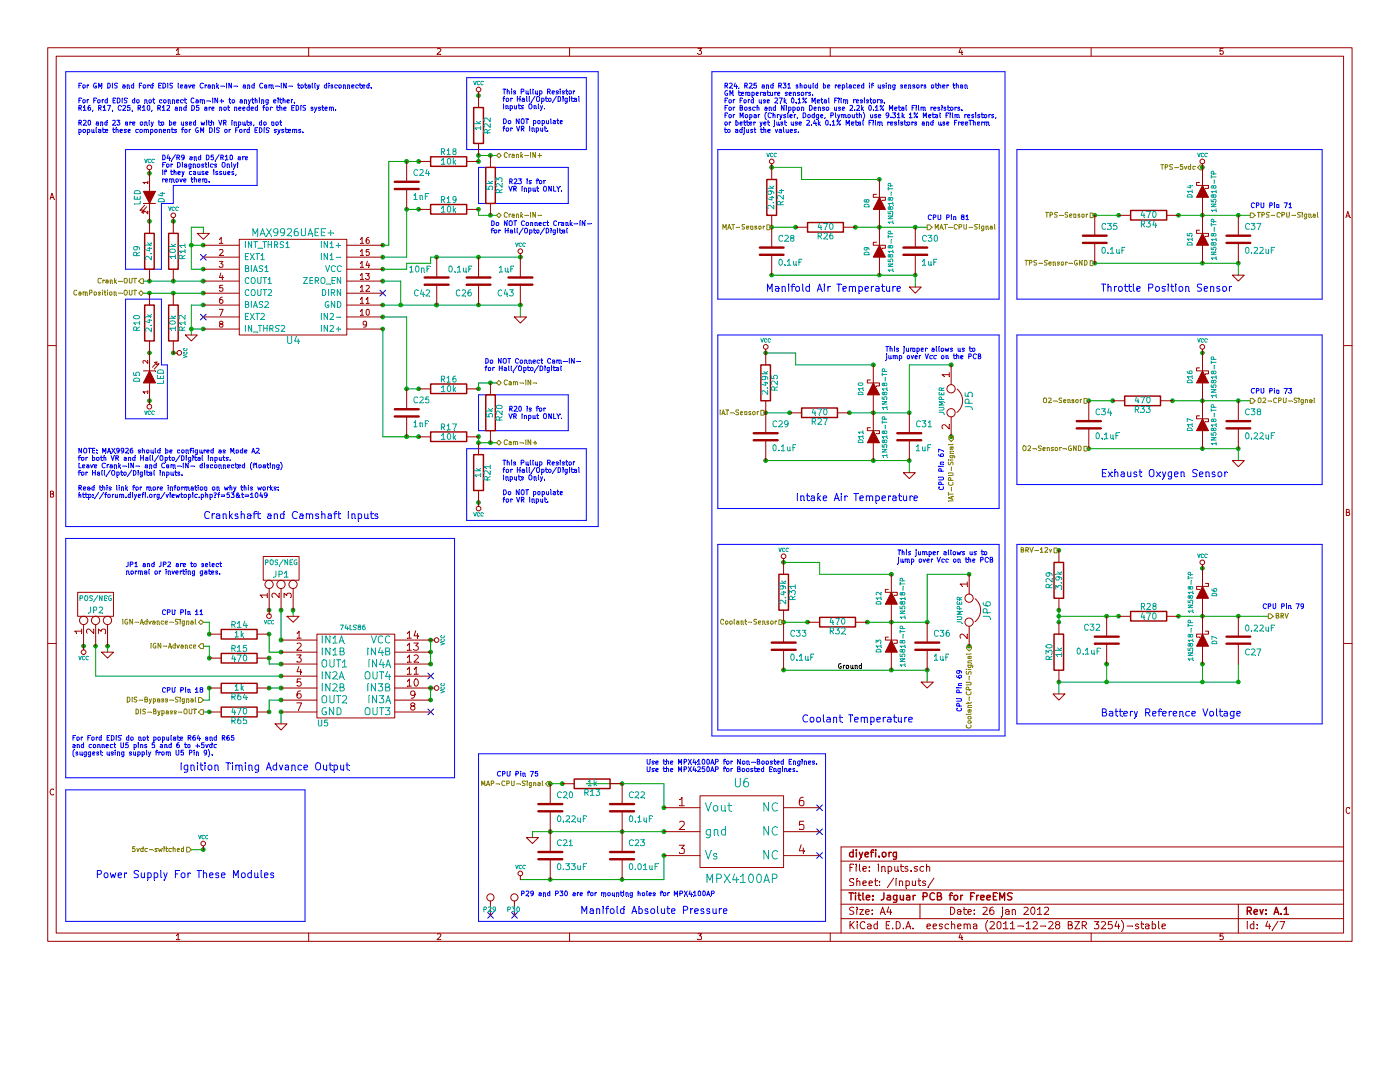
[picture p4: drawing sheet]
EESchema Schematic File Version 2  date Thu 26 Jan 2012 03:16:21 AM EST
LIBS:power
LIBS:device
LIBS:transistors
LIBS:conn
LIBS:linear
LIBS:regul
LIBS:74xx
LIBS:analog_switches
LIBS:motorola
LIBS:interface
LIBS:opto
LIBS:atmel
LIBS:contrib
LIBS:mc9s12xdp512
LIBS:ft232rl
LIBS:lm2937et
LIBS:usb_b
LIBS:freeEMS_lib
LIBS:mpx4100a
LIBS:Jaguar-cache
EELAYER 24  0
EELAYER END
$Descr A4 11700 8267
Sheet 4 7
Title "Jaguar PCB for FreeEMS"
Date "26 jan 2012"
Rev "A.1"
Comp "diyefi.org"
Comment1 ""
Comment2 ""
Comment3 ""
Comment4 ""
$EndDescr
Text Notes 5400 6400 0    40   ~ 0
Use the MPX4100AP for Non-Boosted Engines.\nUse the MPX4250AP for Boosted Engines.
Wire Notes Line
	5950 6150 5950 600 
Wire Notes Line
	5950 6150 8400 6150
Wire Notes Line
	8400 6150 8400 600 
Wire Notes Line
	8400 600  5950 600 
Wire Wire Line
	1750 5950 1700 5950
Wire Notes Line
	3800 4500 3800 6500
Wire Notes Line
	1050 3500 1050 2500
Wire Notes Line
	1350 3050 1350 2500
Wire Notes Line
	1350 3050 1400 3050
Wire Notes Line
	1400 3050 1400 3500
Connection ~ 3600 5750
Connection ~ 700  5400
Connection ~ 800  5400
Connection ~ 900  5400
Connection ~ 1750 5750
Connection ~ 1750 5950
Connection ~ 2250 5950
Connection ~ 2250 5750
Wire Wire Line
	1750 5750 1750 5850
Wire Wire Line
	1750 5850 1700 5850
Wire Wire Line
	2350 5850 2250 5850
Wire Wire Line
	2250 5850 2250 5950
Wire Wire Line
	900  5400 900  5450
Wire Wire Line
	1700 5400 1750 5400
Wire Wire Line
	2350 5550 2250 5550
Wire Wire Line
	2250 5550 2250 5500
Wire Wire Line
	2350 5350 2350 5100
Wire Notes Line
	6900 6300 6900 7700
Wire Notes Line
	6900 6300 4000 6300
Wire Notes Line
	1400 3500 1050 3500
Connection ~ 1250 1850
Connection ~ 1250 1450
Connection ~ 1450 2350
Connection ~ 1250 2350
Connection ~ 1250 2450
Connection ~ 1450 2450
Connection ~ 1250 2950
Connection ~ 1250 3350
Connection ~ 1600 2050
Wire Wire Line
	1700 1950 1700 1900
Wire Wire Line
	1700 1900 1600 1900
Wire Wire Line
	1600 1900 1600 2250
Wire Notes Line
	4750 3300 4000 3300
Wire Notes Line
	4750 3300 4750 3600
Wire Notes Line
	4750 3600 4000 3600
Wire Notes Line
	4000 1700 4000 1400
Wire Notes Line
	4000 1700 4750 1700
Wire Notes Line
	4750 1700 4750 1400
Wire Notes Line
	4750 1400 4000 1400
Connection ~ 4100 1800
Wire Wire Line
	4000 1750 4000 1800
Wire Wire Line
	4000 1800 4150 1800
Wire Notes Line
	550  600  5000 600 
Wire Notes Line
	550  600  550  4400
Wire Notes Line
	550  4400 5000 4400
Wire Notes Line
	5000 4400 5000 600 
Wire Notes Line
	4900 1250 4900 650 
Wire Wire Line
	1200 2450 1700 2450
Connection ~ 3350 2550
Wire Wire Line
	3350 2550 3350 2350
Wire Wire Line
	3350 2350 3200 2350
Wire Wire Line
	3200 2250 3400 2250
Wire Wire Line
	3200 2550 4350 2550
Connection ~ 4000 3650
Connection ~ 4000 3250
Connection ~ 3500 3250
Connection ~ 3400 3250
Connection ~ 3500 3650
Wire Wire Line
	3500 3650 3200 3650
Wire Wire Line
	3200 3650 3200 2750
Wire Wire Line
	3500 3250 3400 3250
Wire Wire Line
	1700 2750 1600 2750
Wire Wire Line
	1600 2050 1700 2050
Wire Wire Line
	1700 2550 1600 2550
Wire Wire Line
	1600 2250 1700 2250
Wire Wire Line
	3400 2150 3400 1750
Connection ~ 3500 1350
Connection ~ 4000 1350
Connection ~ 3400 1350
Wire Wire Line
	3500 1350 3250 1350
Wire Wire Line
	3250 1350 3250 2050
Wire Wire Line
	4000 1350 4000 1300
Connection ~ 3400 1750
Wire Notes Line
	8350 2500 8350 1250
Wire Notes Line
	8350 2500 6000 2500
Wire Wire Line
	4350 7350 5550 7350
Wire Wire Line
	5550 6950 4450 6950
Wire Wire Line
	4450 6950 4450 7000
Wire Wire Line
	4600 6550 4700 6550
Wire Notes Line
	8350 4550 8350 6100
Wire Notes Line
	8350 4550 6000 4550
Wire Notes Line
	6000 4550 6000 6100
Connection ~ 7950 3650
Connection ~ 7950 3050
Wire Wire Line
	7100 3450 7600 3450
Wire Notes Line
	8350 1250 6000 1250
Wire Wire Line
	10600 5150 9850 5150
Connection ~ 10350 5700
Wire Wire Line
	10350 5550 10350 5700
Connection ~ 10350 5150
Wire Notes Line
	11050 4050 11050 2800
Wire Notes Line
	11050 4050 8500 4050
Wire Notes Line
	11050 2800 8500 2800
Wire Notes Line
	8500 1250 8500 2500
Wire Wire Line
	1600 7100 1700 7100
Wire Wire Line
	10350 2300 10350 2200
Wire Wire Line
	7750 5700 7750 5600
Wire Wire Line
	7650 2400 7650 2300
Connection ~ 1700 7100
Wire Wire Line
	2350 5950 2350 6050
Connection ~ 3650 2550
Connection ~ 4000 2550
Connection ~ 4350 2550
Connection ~ 4350 2150
Connection ~ 4000 2150
Connection ~ 3650 2150
Connection ~ 3650 2550
Connection ~ 4000 800 
Connection ~ 4000 1300
Connection ~ 3200 2750
Connection ~ 3200 2650
Connection ~ 3200 2550
Connection ~ 3200 2350
Connection ~ 3200 2250
Connection ~ 3200 2150
Connection ~ 3200 2050
Connection ~ 1700 2750
Connection ~ 1700 2550
Connection ~ 1700 2450
Connection ~ 1700 2350
Connection ~ 1700 2250
Connection ~ 1700 2050
Connection ~ 1450 2950
Wire Wire Line
	7450 4800 6850 4800
Wire Wire Line
	6850 4800 6850 4700
Wire Wire Line
	6850 4700 6550 4700
Wire Wire Line
	6450 1400 6700 1400
Wire Wire Line
	6700 1400 6700 1500
Wire Wire Line
	6700 1500 7350 1500
Connection ~ 7650 1900
Wire Wire Line
	7750 5600 6550 5600
Connection ~ 7600 3850
Connection ~ 7600 3450
Connection ~ 7300 3050
Wire Wire Line
	9100 3750 10350 3750
Wire Wire Line
	10350 2200 9150 2200
Connection ~ 7350 1500
Connection ~ 10050 5700
Wire Wire Line
	10050 5550 10050 5700
Wire Wire Line
	10350 5700 8850 5700
Wire Wire Line
	9350 5150 8850 5150
Connection ~ 10050 3350
Wire Wire Line
	9800 3350 10450 3350
Wire Wire Line
	9850 1800 10450 1800
Connection ~ 8850 5150
Connection ~ 9150 2200
Connection ~ 9150 1800
Connection ~ 9350 1800
Connection ~ 9850 1800
Connection ~ 10050 1800
Connection ~ 10050 2200
Wire Wire Line
	6750 5200 6550 5200
Wire Wire Line
	9300 3350 9100 3350
Wire Wire Line
	6600 3450 6400 3450
Wire Wire Line
	9350 1800 9150 1800
Wire Wire Line
	6650 1900 6450 1900
Connection ~ 5550 7150
Connection ~ 5550 6950
Connection ~ 5550 6750
Wire Wire Line
	5550 7350 5550 7150
Connection ~ 3600 5450
Connection ~ 3600 5550
Connection ~ 3600 5750
Connection ~ 3600 5850
Connection ~ 2350 5950
Connection ~ 2350 5750
Connection ~ 2350 5650
Wire Wire Line
	8850 5200 8850 5100
Connection ~ 8850 5200
Connection ~ 8850 5100
Connection ~ 8850 4600
Connection ~ 8850 5700
Connection ~ 9800 3350
Connection ~ 9300 3350
Connection ~ 7350 1900
Connection ~ 6450 1400
Connection ~ 6450 1900
Connection ~ 6650 1900
Connection ~ 7150 1900
Connection ~ 6450 2300
Connection ~ 7350 2300
Connection ~ 6400 2950
Connection ~ 6400 3450
Connection ~ 6600 3450
Connection ~ 7100 3450
Connection ~ 7300 3450
Connection ~ 7300 3850
Connection ~ 6400 3850
Connection ~ 6550 4700
Connection ~ 6550 5200
Connection ~ 6750 5200
Connection ~ 7250 5200
Connection ~ 7450 5200
Connection ~ 7450 5600
Connection ~ 6550 5600
Wire Wire Line
	7150 1900 7750 1900
Connection ~ 10050 3750
Connection ~ 3600 5350
Wire Wire Line
	9250 5550 9250 5700
Connection ~ 9250 5700
Connection ~ 10050 4750
Connection ~ 10050 5150
Connection ~ 9850 5150
Connection ~ 9350 5150
Connection ~ 9250 5150
Connection ~ 10050 5550
Connection ~ 9250 5550
Wire Wire Line
	7650 2300 6450 2300
Connection ~ 7650 2300
Connection ~ 10350 1800
Connection ~ 10050 1400
Connection ~ 10350 2200
Connection ~ 10050 2950
Connection ~ 10350 3350
Connection ~ 10350 3750
Connection ~ 9100 3750
Connection ~ 9100 3350
Wire Wire Line
	6400 3850 7600 3850
Connection ~ 7450 4800
Connection ~ 7750 5200
Connection ~ 7750 5600
Wire Wire Line
	4900 6550 5550 6550
Wire Wire Line
	5550 6550 5550 6750
Wire Wire Line
	6400 2950 6650 2950
Wire Wire Line
	6650 2950 6650 3050
Wire Wire Line
	6650 3050 7300 3050
Wire Wire Line
	3600 5350 3600 5550
Wire Wire Line
	3400 2150 3200 2150
Wire Wire Line
	3250 2050 3200 2050
Connection ~ 1450 1850
Wire Wire Line
	7250 5200 7750 5200
Wire Wire Line
	7600 3850 7600 3950
Wire Wire Line
	8850 5700 8850 5800
Wire Wire Line
	10350 3750 10350 3850
Wire Wire Line
	4350 2550 4350 2650
Wire Notes Line
	3900 3750 4900 3750
Wire Notes Line
	4900 1250 3900 1250
Connection ~ 4000 3700
Connection ~ 4000 4200
Wire Notes Line
	3900 3750 3900 4350
Wire Notes Line
	3900 4350 4900 4350
Wire Notes Line
	4900 4350 4900 3750
Wire Notes Line
	8500 1250 11050 1250
Wire Notes Line
	11050 1250 11050 2500
Wire Notes Line
	11050 2500 8500 2500
Wire Notes Line
	8500 2800 8500 4050
Wire Notes Line
	11050 4550 8500 4550
Wire Notes Line
	11050 4550 11050 6050
Wire Notes Line
	11050 6050 8500 6050
Wire Notes Line
	8500 6050 8500 4550
Wire Wire Line
	7600 3450 7600 3050
Wire Wire Line
	7600 3050 7950 3050
Wire Notes Line
	8350 2800 6000 2800
Wire Notes Line
	8350 2800 8350 4250
Wire Notes Line
	8350 4250 6000 4250
Wire Notes Line
	6000 4250 6000 2800
Wire Wire Line
	7750 5200 7750 4800
Wire Wire Line
	7750 4800 8100 4800
Connection ~ 8100 4800
Connection ~ 8100 5400
Wire Notes Line
	6000 6100 8350 6100
Connection ~ 5200 6550
Connection ~ 5200 6950
Connection ~ 5200 7350
Connection ~ 4600 7350
Connection ~ 4600 6950
Connection ~ 4600 6550
Connection ~ 4700 6550
Wire Notes Line
	6000 1250 6000 2500
Wire Wire Line
	3400 1750 3500 1750
Connection ~ 4000 1750
Connection ~ 3500 1750
Wire Wire Line
	1600 2550 1600 2800
Connection ~ 1600 2750
Connection ~ 3400 3650
Wire Wire Line
	3200 2650 3400 2650
Wire Wire Line
	3400 2650 3400 3250
Wire Wire Line
	4000 3650 4000 3700
Wire Wire Line
	3400 2250 3400 2200
Wire Wire Line
	3400 2200 3600 2200
Wire Wire Line
	3600 2200 3600 2150
Wire Wire Line
	3600 2150 4350 2150
Wire Wire Line
	1200 2350 1700 2350
Wire Notes Line
	4900 650  3900 650 
Wire Notes Line
	3900 650  3900 1250
Wire Wire Line
	4000 1300 4150 1300
Wire Notes Line
	4000 3600 4000 3300
Wire Wire Line
	4150 3200 4000 3200
Wire Wire Line
	4000 3200 4000 3250
Connection ~ 4100 3200
Wire Wire Line
	4000 3700 4150 3700
Connection ~ 4100 3700
Connection ~ 4100 1300
Wire Notes Line
	1350 1700 1350 2250
Wire Notes Line
	1350 1700 1450 1700
Wire Notes Line
	1450 1700 1450 1550
Wire Notes Line
	1450 1550 2150 1550
Wire Notes Line
	2150 1550 2150 1250
Wire Notes Line
	2150 1250 1050 1250
Wire Notes Line
	1050 1250 1050 2250
Wire Notes Line
	1050 2250 1350 2250
Wire Notes Line
	4000 6300 4000 7700
Wire Notes Line
	4000 7700 6900 7700
Connection ~ 2350 5850
Wire Wire Line
	2450 5150 2450 5100
Connection ~ 2250 5100
Connection ~ 2350 5100
Connection ~ 2450 5100
Connection ~ 2350 5350
Connection ~ 2350 5450
Connection ~ 2350 5550
Wire Wire Line
	2250 5300 2250 5450
Wire Wire Line
	2250 5450 2350 5450
Connection ~ 2250 5300
Connection ~ 1750 5300
Connection ~ 1750 5500
Connection ~ 2250 5500
Wire Wire Line
	1750 5400 1750 5500
Wire Wire Line
	1700 5200 1750 5200
Wire Wire Line
	1750 5200 1750 5300
Wire Wire Line
	2350 5650 800  5650
Wire Wire Line
	800  5650 800  5400
Wire Wire Line
	2250 5750 2350 5750
Wire Wire Line
	3600 5750 3600 5850
Wire Notes Line
	3800 4500 550  4500
Wire Notes Line
	1350 2500 1050 2500
Wire Notes Line
	3800 6500 550  6500
Wire Notes Line
	550  6500 550  4500
Wire Notes Line
	550  7700 550  6600
Wire Notes Line
	550  7700 2550 7700
Wire Notes Line
	2550 7700 2550 6600
Wire Notes Line
	2550 6600 550  6600
Text Notes 800  7350 0    60   ~ 0
Power Supply For These Modules
Text Notes 600  6200 0    40   ~ 0
For Ford EDIS do not populate R64 and R65\nand connect U5 pins 5 and 6 to +5vdc\n(suggest using supply from U5 Pin 9).
Text Notes 6050 750  0    40   ~ 0
R24, R25 and R31 should be replaced if using sensors other than\nGM temperature sensors.\nFor Ford use 27k 0.1% Metal Film resistors.\nFor Bosch and Nippon Denso use 2.2k 0.1% Metal Film resistors.\nFor Mopar (Chrysler, Dodge, Plymouth) use 9.31k 1% Metal Film resistors,\nor better yet just use 2.4k 0.1% Metal Film resistors and use FreeTherm\nto adjust the values.
Text Notes 650  750  0    40   ~ 0
For GM DIS and Ford EDIS leave Crank-IN- and Cam-IN- totally disconnected.\n\nFor Ford EDIS do not connect Cam-IN+ to anything either. \nR16, R17, C25, R10, R12 and D5 are not needed for the EDIS system.\n\nR20 and 23 are only to be used with VR Inputs, do not\npopulate these components for GM DIS or Ford EDIS systems.
Text Notes 1350 5800 0    40   ~ 0
CPU Pin 18
NoConn ~ 3600 5950
$Comp
L VCC #PWR028
U 1 1
P 3600 5750
F 0 "#PWR028" H 3600 5850 30  0001 C CNN
F 1 "VCC" H 3600 5850 30  0000 C CNN
	1    3600 5750
	0    1    1    0   
$EndComp
$Comp
L GND #PWR029
U 1 1
P 900 5450
F 0 "#PWR029" H 900 5450 30  0001 C CNN
F 1 "GND" H 900 5380 30  0001 C CNN
	1    900  5450
	1    0    0    -1  
$EndComp
$Comp
L VCC #PWR030
U 1 1
P 700 5400
F 0 "#PWR030" H 700 5500 30  0001 C CNN
F 1 "VCC" H 700 5500 30  0000 C CNN
	1    700  5400
	-1   0    0    1   
$EndComp
Text HLabel 1700 5850 0    40   Input ~ 0
DIS-Bypass-Signal
$Comp
L R R64
U 1 1
P 2000 5750
F 0 "R64" V 2080 5750 50  0000 C CNN
F 1 "1k" V 2000 5750 50  0000 C CNN
	1    2000 5750
	0    1    1    0   
$EndComp
$Comp
L R R65
U 1 1
P 2000 5950
F 0 "R65" V 2080 5950 50  0000 C CNN
F 1 "470" V 2000 5950 50  0000 C CNN
	1    2000 5950
	0    1    1    0   
$EndComp
$Comp
L CONN_3 JP2
U 1 1
P 800 5050
F 0 "JP2" V 750 5050 50  0000 C CNN
F 1 "POS/NEG" V 850 5050 40  0000 C CNN
	1    800  5050
	0    -1   -1   0   
$EndComp
Text Notes 1050 4750 0    40   ~ 0
JP1 and JP2 are to select \nnormal or inverting gates.
$Comp
L GND #PWR031
U 1 1
P 2450 5150
F 0 "#PWR031" H 2450 5150 30  0001 C CNN
F 1 "GND" H 2450 5080 30  0001 C CNN
	1    2450 5150
	1    0    0    -1  
$EndComp
$Comp
L CONN_3 JP1
U 1 1
P 2350 4750
F 0 "JP1" V 2300 4750 50  0000 C CNN
F 1 "POS/NEG" V 2400 4750 40  0000 C CNN
	1    2350 4750
	0    -1   -1   0   
$EndComp
Text Notes 1350 1350 0    40   ~ 0
D4/R9 and D5/R10 are \nFor Diagnostics Only!\nIf they cause issues, \nremove them.
$Comp
L VCC #PWR032
U 1 1
P 1250 3350
F 0 "#PWR032" H 1250 3450 30  0001 C CNN
F 1 "VCC" H 1250 3450 30  0000 C CNN
	1    1250 3350
	-1   0    0    1   
$EndComp
$Comp
L VCC #PWR033
U 1 1
P 1250 1450
F 0 "#PWR033" H 1250 1550 30  0001 C CNN
F 1 "VCC" H 1250 1550 30  0000 C CNN
	1    1250 1450
	1    0    0    -1  
$EndComp
$Comp
L LED D5
U 1 1
P 1250 3150
F 0 "D5" H 1250 3250 50  0000 C CNN
F 1 "LED" H 1250 3050 50  0000 C CNN
	1    1250 3150
	0    -1   -1   0   
$EndComp
$Comp
L LED D4
U 1 1
P 1250 1650
F 0 "D4" H 1250 1750 50  0000 C CNN
F 1 "LED" H 1250 1550 50  0000 C CNN
	1    1250 1650
	0    1    1    0   
$EndComp
$Comp
L R R10
U 1 1
P 1250 2700
F 0 "R10" V 1150 2700 50  0000 C CNN
F 1 "2.4k" V 1250 2700 50  0000 C CNN
	1    1250 2700
	1    0    0    -1  
$EndComp
$Comp
L R R9
U 1 1
P 1250 2100
F 0 "R9" V 1150 2100 50  0000 C CNN
F 1 "2.4k" V 1250 2100 50  0000 C CNN
	1    1250 2100
	1    0    0    -1  
$EndComp
$Comp
L R R20
U 1 1
P 4100 3450
F 0 "R20" V 4180 3450 50  0000 C CNN
F 1 "5k" V 4100 3450 50  0000 C CNN
	1    4100 3450
	1    0    0    -1  
$EndComp
Text Notes 4250 3450 0    40   ~ 0
R20 is for \nVR Input ONLY.
Text Notes 4250 1550 0    40   ~ 0
R23 is for \nVR Input ONLY.
$Comp
L R R23
U 1 1
P 4100 1550
F 0 "R23" V 4180 1550 50  0000 C CNN
F 1 "5k" V 4100 1550 50  0000 C CNN
	1    4100 1550
	1    0    0    -1  
$EndComp
Text Notes 650  3800 0    40   ~ 0
NOTE: MAX9926 should be configured as Mode A2 \nfor both VR and Hall/Opto/Digital inputs.\nLeave Crank-IN- and Cam-IN- disconnected (floating)\nfor Hall/Opto/Digital inputs.\n\nRead this link for more information on why this works:\nhttp://forum.diyefi.org/viewtopic.php?f=53&t=1049
$Comp
L R R16
U 1 1
P 3750 3250
F 0 "R16" V 3830 3250 50  0000 C CNN
F 1 "10k" V 3750 3250 50  0000 C CNN
	1    3750 3250
	0    -1   -1   0   
$EndComp
Text Notes 4050 3050 0    40   ~ 0
Do NOT Connect Cam-IN- \nfor Hall/Opto/Digital
Text Notes 4100 1900 0    40   ~ 0
Do NOT Connect Crank-IN- \nfor Hall/Opto/Digital
$Comp
L GND #PWR034
U 1 1
P 1600 2800
F 0 "#PWR034" H 1600 2800 30  0001 C CNN
F 1 "GND" H 1600 2730 30  0001 C CNN
	1    1600 2800
	1    0    0    -1  
$EndComp
NoConn ~ 4300 7650
NoConn ~ 4100 7650
Text HLabel 10050 1400 0    40   Output ~ 0
TPS-5vdc
Text HLabel 4150 3200 2    40   BiDi ~ 0
Cam-IN-
Text HLabel 4150 1800 2    40   BiDi ~ 0
Crank-IN-
$Comp
L GND #PWR035
U 1 1
P 4350 2650
F 0 "#PWR035" H 4350 2650 30  0001 C CNN
F 1 "GND" H 4350 2580 30  0001 C CNN
	1    4350 2650
	1    0    0    -1  
$EndComp
$Comp
L GND #PWR036
U 1 1
P 1700 1950
F 0 "#PWR036" H 1700 1950 30  0001 C CNN
F 1 "GND" H 1700 1880 30  0001 C CNN
	1    1700 1950
	1    0    0    -1  
$EndComp
$Comp
L VCC #PWR037
U 1 1
P 4350 2150
F 0 "#PWR037" H 4350 2250 30  0001 C CNN
F 1 "VCC" H 4350 2250 30  0000 C CNN
	1    4350 2150
	1    0    0    -1  
$EndComp
$Comp
L VCC #PWR038
U 1 1
P 4000 800
F 0 "#PWR038" H 4000 900 30  0001 C CNN
F 1 "VCC" H 4000 900 30  0000 C CNN
	1    4000 800 
	1    0    0    -1  
$EndComp
$Comp
L VCC #PWR039
U 1 1
P 1450 2950
F 0 "#PWR039" H 1450 3050 30  0001 C CNN
F 1 "VCC" H 1450 3050 30  0000 C CNN
	1    1450 2950
	0    1    1    0   
$EndComp
$Comp
L VCC #PWR040
U 1 1
P 4000 4200
F 0 "#PWR040" H 4000 4300 30  0001 C CNN
F 1 "VCC" H 4000 4300 30  0000 C CNN
	1    4000 4200
	-1   0    0    1   
$EndComp
$Comp
L VCC #PWR041
U 1 1
P 1450 1850
F 0 "#PWR041" H 1450 1950 30  0001 C CNN
F 1 "VCC" H 1450 1950 30  0000 C CNN
	1    1450 1850
	1    0    0    -1  
$EndComp
Text Notes 4350 7500 0    40   ~ 0
P29 and P30 are for mounting holes for MPX4100AP
$Comp
L VCC #PWR042
U 1 1
P 4350 7350
F 0 "#PWR042" H 4350 7450 30  0001 C CNN
F 1 "VCC" H 4350 7450 30  0000 C CNN
	1    4350 7350
	1    0    0    -1  
$EndComp
$Comp
L GND #PWR043
U 1 1
P 4450 7000
F 0 "#PWR043" H 4450 7000 30  0001 C CNN
F 1 "GND" H 4450 6930 30  0001 C CNN
	1    4450 7000
	1    0    0    -1  
$EndComp
$Comp
L GND #PWR044
U 1 1
P 10350 3850
F 0 "#PWR044" H 10350 3850 30  0001 C CNN
F 1 "GND" H 10350 3780 30  0001 C CNN
	1    10350 3850
	1    0    0    -1  
$EndComp
$Comp
L GND #PWR045
U 1 1
P 10350 2300
F 0 "#PWR045" H 10350 2300 30  0001 C CNN
F 1 "GND" H 10350 2230 30  0001 C CNN
	1    10350 2300
	1    0    0    -1  
$EndComp
$Comp
L VCC #PWR046
U 1 1
P 10050 1400
F 0 "#PWR046" H 10050 1500 30  0001 C CNN
F 1 "VCC" H 10050 1500 30  0000 C CNN
	1    10050 1400
	1    0    0    -1  
$EndComp
$Comp
L VCC #PWR047
U 1 1
P 10050 2950
F 0 "#PWR047" H 10050 3050 30  0001 C CNN
F 1 "VCC" H 10050 3050 30  0000 C CNN
	1    10050 2950
	1    0    0    -1  
$EndComp
$Comp
L VCC #PWR048
U 1 1
P 10050 4750
F 0 "#PWR048" H 10050 4850 30  0001 C CNN
F 1 "VCC" H 10050 4850 30  0000 C CNN
	1    10050 4750
	-1   0    0    -1  
$EndComp
$Comp
L GND #PWR049
U 1 1
P 8850 5800
F 0 "#PWR049" H 8850 5800 30  0001 C CNN
F 1 "GND" H 8850 5730 30  0001 C CNN
	1    8850 5800
	-1   0    0    -1  
$EndComp
$Comp
L GND #PWR050
U 1 1
P 7750 5700
F 0 "#PWR050" H 7750 5700 30  0001 C CNN
F 1 "GND" H 7750 5630 30  0001 C CNN
	1    7750 5700
	1    0    0    -1  
$EndComp
$Comp
L VCC #PWR051
U 1 1
P 6550 4700
F 0 "#PWR051" H 6550 4800 30  0001 C CNN
F 1 "VCC" H 6550 4800 30  0000 C CNN
	1    6550 4700
	1    0    0    -1  
$EndComp
Text Notes 7500 4650 0    40   ~ 0
This jumper allows us to \njump over Vcc on the PCB
Text Notes 7400 2950 0    40   ~ 0
This jumper allows us to \njump over Vcc on the PCB
$Comp
L VCC #PWR052
U 1 1
P 6400 2950
F 0 "#PWR052" H 6400 3050 30  0001 C CNN
F 1 "VCC" H 6400 3050 30  0000 C CNN
	1    6400 2950
	1    0    0    -1  
$EndComp
$Comp
L GND #PWR053
U 1 1
P 7600 3950
F 0 "#PWR053" H 7600 3950 30  0001 C CNN
F 1 "GND" H 7600 3880 30  0001 C CNN
	1    7600 3950
	1    0    0    -1  
$EndComp
$Comp
L GND #PWR054
U 1 1
P 7650 2400
F 0 "#PWR054" H 7650 2400 30  0001 C CNN
F 1 "GND" H 7650 2330 30  0001 C CNN
	1    7650 2400
	1    0    0    -1  
$EndComp
$Comp
L VCC #PWR055
U 1 1
P 6450 1400
F 0 "#PWR055" H 6450 1500 30  0001 C CNN
F 1 "VCC" H 6450 1500 30  0000 C CNN
	1    6450 1400
	1    0    0    -1  
$EndComp
$Comp
L VCC #PWR056
U 1 1
P 1700 7100
F 0 "#PWR056" H 1700 7200 30  0001 C CNN
F 1 "VCC" H 1700 7200 30  0000 C CNN
	1    1700 7100
	1    0    0    -1  
$EndComp
$Comp
L VCC #PWR057
U 1 1
P 3600 5350
F 0 "#PWR057" H 3600 5450 30  0001 C CNN
F 1 "VCC" H 3600 5450 30  0000 C CNN
	1    3600 5350
	0    1    1    0   
$EndComp
$Comp
L GND #PWR058
U 1 1
P 2350 6050
F 0 "#PWR058" H 2350 6050 30  0001 C CNN
F 1 "GND" H 2350 5980 30  0001 C CNN
	1    2350 6050
	1    0    0    -1  
$EndComp
$Comp
L VCC #PWR059
U 1 1
P 2250 5100
F 0 "#PWR059" H 2250 5200 30  0001 C CNN
F 1 "VCC" H 2250 5200 30  0000 C CNN
	1    2250 5100
	-1   0    0    1   
$EndComp
$Comp
L JUMPER JP6
U 1 1
P 8100 5100
F 0 "JP6" H 8100 5250 60  0000 C CNN
F 1 "JUMPER" H 8100 5020 40  0000 C CNN
	1    8100 5100
	0    1    1    0   
$EndComp
$Comp
L JUMPER JP5
U 1 1
P 7950 3350
F 0 "JP5" H 7950 3500 60  0000 C CNN
F 1 "JUMPER" H 7950 3270 40  0000 C CNN
	1    7950 3350
	0    1    1    0   
$EndComp
$Comp
L C C43
U 1 1
P 4350 2350
F 0 "C43" H 4400 2450 50  0000 L CNN
F 1 "1uF" H 4400 2250 50  0000 L CNN
	1    4350 2350
	-1   0    0    1   
$EndComp
$Comp
L C C42
U 1 1
P 3650 2350
F 0 "C42" H 3700 2450 50  0000 L CNN
F 1 "10nF" H 3700 2250 50  0000 L CNN
	1    3650 2350
	-1   0    0    1   
$EndComp
Text Notes 4200 3900 0    40   ~ 0
This Pullup Resistor\nfor Hall/Opto/Digital \nInputs Only.\n\nDo NOT populate \nfor VR Input.
Text Notes 4200 800  0    40   ~ 0
This Pullup Resistor \nfor Hall/Opto/Digital \nInputs Only.\n\nDo NOT populate \nfor VR Input.
Text Notes 1700 4350 0    60   ~ 0
Crankshaft and Camshaft Inputs
$Comp
L R R12
U 1 1
P 1450 2700
F 0 "R12" V 1530 2700 50  0000 C CNN
F 1 "10k" V 1450 2700 50  0000 C CNN
	1    1450 2700
	1    0    0    -1  
$EndComp
$Comp
L C C25
U 1 1
P 3400 3450
F 0 "C25" H 3450 3550 50  0000 L CNN
F 1 "1nF" H 3450 3350 50  0000 L CNN
	1    3400 3450
	1    0    0    -1  
$EndComp
$Comp
L R R17
U 1 1
P 3750 3650
F 0 "R17" V 3830 3650 50  0000 C CNN
F 1 "10k" V 3750 3650 50  0000 C CNN
	1    3750 3650
	0    -1   -1   0   
$EndComp
$Comp
L R R21
U 1 1
P 4000 3950
F 0 "R21" V 4080 3950 50  0000 C CNN
F 1 "1k" V 4000 3950 50  0000 C CNN
	1    4000 3950
	1    0    0    -1  
$EndComp
$Comp
L R R22
U 1 1
P 4000 1050
F 0 "R22" V 4080 1050 50  0000 C CNN
F 1 "1k" V 4000 1050 50  0000 C CNN
	1    4000 1050
	1    0    0    -1  
$EndComp
$Comp
L R R18
U 1 1
P 3750 1350
F 0 "R18" V 3830 1350 50  0000 C CNN
F 1 "10k" V 3750 1350 50  0000 C CNN
	1    3750 1350
	0    -1   -1   0   
$EndComp
$Comp
L R R19
U 1 1
P 3750 1750
F 0 "R19" V 3830 1750 50  0000 C CNN
F 1 "10k" V 3750 1750 50  0000 C CNN
	1    3750 1750
	0    -1   -1   0   
$EndComp
$Comp
L C C24
U 1 1
P 3400 1550
F 0 "C24" H 3450 1650 50  0000 L CNN
F 1 "1nF" H 3450 1450 50  0000 L CNN
	1    3400 1550
	1    0    0    -1  
$EndComp
$Comp
L C C26
U 1 1
P 4000 2350
F 0 "C26" H 4050 2450 50  0000 L CNN
F 1 "0.1uF" H 4050 2250 50  0000 L CNN
	1    4000 2350
	-1   0    0    1   
$EndComp
$Comp
L R R11
U 1 1
P 1450 2100
F 0 "R11" V 1530 2100 50  0000 C CNN
F 1 "10k" V 1450 2100 50  0000 C CNN
	1    1450 2100
	1    0    0    -1  
$EndComp
NoConn ~ 3200 2450
NoConn ~ 1700 2650
NoConn ~ 1700 2150
$Comp
L MAX9926UAEE+ U4
U 1 1
P 2450 2450
F 0 "U4" H 2450 2050 60  0000 C CNN
F 1 "MAX9926UAEE+" H 2450 2950 60  0000 C CNN
	1    2450 2450
	1    0    0    -1  
$EndComp
Text HLabel 1200 2450 0    40   BiDi ~ 0
CamPosition-OUT
Text HLabel 4150 3700 2    40   BiDi ~ 0
Cam-IN+
Text Notes 4150 6500 0    40   ~ 0
CPU Pin 75
$Comp
L C C22
U 1 1
P 5200 6750
F 0 "C22" H 5250 6850 50  0000 L CNN
F 1 "0.1uF" H 5250 6650 50  0000 L CNN
	1    5200 6750
	1    0    0    -1  
$EndComp
$Comp
L DIODESCH D12
U 1 1
P 7450 5000
F 0 "D12" H 7450 5100 40  0000 C CNN
F 1 "1N5818-TP" H 7450 4900 40  0000 C CNN
	1    7450 5000
	0    -1   -1   0   
$EndComp
$Comp
L DIODESCH D13
U 1 1
P 7450 5400
F 0 "D13" H 7450 5500 40  0000 C CNN
F 1 "1N5818-TP" H 7450 5300 40  0000 C CNN
	1    7450 5400
	0    -1   -1   0   
$EndComp
$Comp
L DIODESCH D10
U 1 1
P 7300 3250
F 0 "D10" H 7300 3350 40  0000 C CNN
F 1 "1N5818-TP" H 7300 3150 40  0000 C CNN
	1    7300 3250
	0    -1   -1   0   
$EndComp
$Comp
L DIODESCH D11
U 1 1
P 7300 3650
F 0 "D11" H 7300 3750 40  0000 C CNN
F 1 "1N5818-TP" H 7300 3550 40  0000 C CNN
	1    7300 3650
	0    -1   -1   0   
$EndComp
$Comp
L DIODESCH D16
U 1 1
P 10050 3150
F 0 "D16" H 10050 3250 40  0000 C CNN
F 1 "1N5818-TP" H 10050 3050 40  0000 C CNN
	1    10050 3150
	0    -1   -1   0   
$EndComp
$Comp
L DIODESCH D17
U 1 1
P 10050 3550
F 0 "D17" H 10050 3650 40  0000 C CNN
F 1 "1N5818-TP" H 10050 3450 40  0000 C CNN
	1    10050 3550
	0    -1   -1   0   
$EndComp
$Comp
L C C34
U 1 1
P 9100 3550
F 0 "C34" H 9150 3650 50  0000 L CNN
F 1 "0.1uF" H 9150 3450 50  0000 L CNN
	1    9100 3550
	1    0    0    -1  
$EndComp
$Comp
L DIODESCH D14
U 1 1
P 10050 1600
F 0 "D14" H 10050 1700 40  0000 C CNN
F 1 "1N5818-TP" H 10050 1500 40  0000 C CNN
	1    10050 1600
	0    -1   -1   0   
$EndComp
$Comp
L DIODESCH D15
U 1 1
P 10050 2000
F 0 "D15" H 10050 2100 40  0000 C CNN
F 1 "1N5818-TP" H 10050 1900 40  0000 C CNN
	1    10050 2000
	0    -1   -1   0   
$EndComp
$Comp
L DIODESCH D8
U 1 1
P 7350 1700
F 0 "D8" H 7350 1800 40  0000 C CNN
F 1 "1N5818-TP" H 7350 1600 40  0000 C CNN
	1    7350 1700
	0    -1   -1   0   
$EndComp
$Comp
L DIODESCH D9
U 1 1
P 7350 2100
F 0 "D9" H 7350 2200 40  0000 C CNN
F 1 "1N5818-TP" H 7350 2000 40  0000 C CNN
	1    7350 2100
	0    -1   -1   0   
$EndComp
$Comp
L C C27
U 1 1
P 10350 5350
F 0 "C27" H 10400 5450 50  0000 L CNN
F 1 "0.22uF" H 10400 5250 50  0000 L CNN
	1    10350 5350
	1    0    0    1   
$EndComp
$Comp
L C C32
U 1 1
P 9250 5350
F 0 "C32" H 9300 5450 50  0000 L CNN
F 1 "0.1uF" H 9300 5250 50  0000 L CNN
	1    9250 5350
	-1   0    0    -1  
$EndComp
$Comp
L R R28
U 1 1
P 9600 5150
F 0 "R28" V 9680 5150 50  0000 C CNN
F 1 "470" V 9600 5150 50  0000 C CNN
	1    9600 5150
	0    1    -1   0   
$EndComp
$Comp
L DIODESCH D7
U 1 1
P 10050 5350
F 0 "D7" H 10050 5450 40  0000 C CNN
F 1 "1N5818-TP" H 10050 5250 40  0000 C CNN
	1    10050 5350
	0    1    -1   0   
$EndComp
$Comp
L DIODESCH D6
U 1 1
P 10050 4950
F 0 "D6" H 10050 5050 40  0000 C CNN
F 1 "1N5818-TP" H 10050 4850 40  0000 C CNN
	1    10050 4950
	0    1    -1   0   
$EndComp
$Comp
L CONN_1 P30
U 1 1
P 4300 7500
F 0 "P30" V 4200 7450 40  0000 L CNN
F 1 "." H 4300 7555 30  0001 C CNN
	1    4300 7500
	0    -1   -1   0   
$EndComp
$Comp
L CONN_1 P29
U 1 1
P 4100 7500
F 0 "P29" V 4000 7450 40  0000 L CNN
F 1 ".." H 4100 7555 30  0001 C CNN
	1    4100 7500
	0    -1   -1   0   
$EndComp
Text Notes 10450 3300 0    40   ~ 0
CPU Pin 73
Text Notes 8050 5950 1    40   ~ 0
CPU Pin 69
Text Notes 7900 4100 1    40   ~ 0
CPU Pin 67
Text Notes 10450 1750 0    40   ~ 0
CPU Pin 71
Text Notes 7750 1850 0    40   ~ 0
CPU Pin 81
Text Notes 10550 5100 0    40   ~ 0
CPU Pin 79
Text Notes 1350 5150 0    40   ~ 0
CPU Pin 11
Text HLabel 1200 2350 0    40   Output ~ 0
Crank-OUT
Text HLabel 1700 5950 0    40   Output ~ 0
DIS-Bypass-OUT
Text Notes 6700 6050 0    60   ~ 0
Coolant Temperature
Text Notes 9200 4000 0    60   ~ 0
Exhaust Oxygen Sensor
Text Notes 6650 4200 0    60   ~ 0
Intake Air Temperature
Text Notes 9200 2450 0    60   ~ 0
Throttle Position Sensor
Text Notes 6400 2450 0    60   ~ 0
Manifold Air Temperature
Text HLabel 9100 3750 0    40   Input ~ 0
O2-Sensor-GND
Text HLabel 9150 2200 0    40   Input ~ 0
TPS-Sensor-GND
$Comp
L R R31
U 1 1
P 6550 4950
F 0 "R31" V 6630 4950 50  0000 C CNN
F 1 "2.49k" V 6550 4950 50  0000 C CNN
	1    6550 4950
	1    0    0    -1  
$EndComp
$Comp
L R R32
U 1 1
P 7000 5200
F 0 "R32" V 7080 5200 50  0000 C CNN
F 1 "470" V 7000 5200 50  0000 C CNN
	1    7000 5200
	0    1    1    0   
$EndComp
$Comp
L C C33
U 1 1
P 6550 5400
F 0 "C33" H 6600 5500 50  0000 L CNN
F 1 "0.1uF" H 6600 5300 50  0000 L CNN
	1    6550 5400
	1    0    0    -1  
$EndComp
$Comp
L C C36
U 1 1
P 7750 5400
F 0 "C36" H 7800 5500 50  0000 L CNN
F 1 "1uF" H 7800 5300 50  0000 L CNN
	1    7750 5400
	1    0    0    -1  
$EndComp
Text HLabel 6550 5200 0    40   Input ~ 0
Coolant-Sensor
Text HLabel 8100 5400 3    40   Output ~ 0
Coolant-CPU-Signal
Text Label 7000 5600 0    40   ~ 0
Ground
$Comp
L R R33
U 1 1
P 9550 3350
F 0 "R33" V 9630 3350 50  0000 C CNN
F 1 "470" V 9550 3350 50  0000 C CNN
	1    9550 3350
	0    1    1    0   
$EndComp
$Comp
L C C38
U 1 1
P 10350 3550
F 0 "C38" H 10400 3650 50  0000 L CNN
F 1 "0.22uF" H 10400 3450 50  0000 L CNN
	1    10350 3550
	1    0    0    -1  
$EndComp
Text HLabel 9100 3350 0    40   Input ~ 0
O2-Sensor
Text HLabel 10450 3350 2    40   Output ~ 0
O2-CPU-Signal
Text HLabel 7950 3650 3    40   Output ~ 0
IAT-CPU-Signal
Text HLabel 6400 3450 0    40   Input ~ 0
IAT-Sensor
$Comp
L C C31
U 1 1
P 7600 3650
F 0 "C31" H 7650 3750 50  0000 L CNN
F 1 "1uF" H 7650 3550 50  0000 L CNN
	1    7600 3650
	1    0    0    -1  
$EndComp
$Comp
L C C29
U 1 1
P 6400 3650
F 0 "C29" H 6450 3750 50  0000 L CNN
F 1 "0.1uF" H 6450 3550 50  0000 L CNN
	1    6400 3650
	1    0    0    -1  
$EndComp
$Comp
L R R27
U 1 1
P 6850 3450
F 0 "R27" V 6930 3450 50  0000 C CNN
F 1 "470" V 6850 3450 50  0000 C CNN
	1    6850 3450
	0    1    1    0   
$EndComp
$Comp
L R R25
U 1 1
P 6400 3200
F 0 "R25" V 6480 3200 50  0000 C CNN
F 1 "2.49k" V 6400 3200 50  0000 C CNN
	1    6400 3200
	1    0    0    -1  
$EndComp
Text HLabel 10450 1800 2    40   Output ~ 0
TPS-CPU-Signal
Text HLabel 9150 1800 0    40   Input ~ 0
TPS-Sensor
$Comp
L C C37
U 1 1
P 10350 2000
F 0 "C37" H 10400 2100 50  0000 L CNN
F 1 "0.22uF" H 10400 1900 50  0000 L CNN
	1    10350 2000
	1    0    0    -1  
$EndComp
$Comp
L C C35
U 1 1
P 9150 2000
F 0 "C35" H 9200 2100 50  0000 L CNN
F 1 "0.1uF" H 9200 1900 50  0000 L CNN
	1    9150 2000
	1    0    0    -1  
$EndComp
$Comp
L R R34
U 1 1
P 9600 1800
F 0 "R34" V 9680 1800 50  0000 C CNN
F 1 "470" V 9600 1800 50  0000 C CNN
	1    9600 1800
	0    1    1    0   
$EndComp
$Comp
L R R24
U 1 1
P 6450 1650
F 0 "R24" V 6530 1650 50  0000 C CNN
F 1 "2.49k" V 6450 1650 50  0000 C CNN
	1    6450 1650
	1    0    0    -1  
$EndComp
$Comp
L R R26
U 1 1
P 6900 1900
F 0 "R26" V 6980 1900 50  0000 C CNN
F 1 "470" V 6900 1900 50  0000 C CNN
	1    6900 1900
	0    1    1    0   
$EndComp
$Comp
L C C28
U 1 1
P 6450 2100
F 0 "C28" H 6500 2200 50  0000 L CNN
F 1 "0.1uF" H 6500 2000 50  0000 L CNN
	1    6450 2100
	1    0    0    -1  
$EndComp
$Comp
L C C30
U 1 1
P 7650 2100
F 0 "C30" H 7700 2200 50  0000 L CNN
F 1 "1uF" H 7700 2000 50  0000 L CNN
	1    7650 2100
	1    0    0    -1  
$EndComp
Text HLabel 6450 1900 0    40   Input ~ 0
MAT-Sensor
Text HLabel 7750 1900 2    40   Output ~ 0
MAT-CPU-Signal
Text Notes 4850 7650 0    60   ~ 0
Manifold Absolute Pressure
Text Notes 1500 6450 0    60   ~ 0
Ignition Timing Advance Output
Text Notes 9200 6000 0    60   ~ 0
Battery Reference Voltage
Text HLabel 10600 5150 2    40   Output ~ 0
BRV
Text HLabel 8850 4600 0    40   Input ~ 0
BRV-12v
$Comp
L R R30
U 1 1
P 8850 5450
F 0 "R30" V 8930 5450 50  0000 C CNN
F 1 "1k" V 8850 5450 50  0000 C CNN
	1    8850 5450
	-1   0    0    -1  
$EndComp
$Comp
L R R29
U 1 1
P 8850 4850
F 0 "R29" V 8930 4850 50  0000 C CNN
F 1 "3.9k" V 8850 4850 50  0000 C CNN
	1    8850 4850
	-1   0    0    -1  
$EndComp
NoConn ~ 6850 7150
NoConn ~ 6850 6950
NoConn ~ 6850 6750
Text HLabel 4600 6550 0    40   Output ~ 0
MAP-CPU-Signal
$Comp
L C C23
U 1 1
P 5200 7150
F 0 "C23" H 5250 7250 50  0000 L CNN
F 1 "0.01uF" H 5250 7050 50  0000 L CNN
	1    5200 7150
	1    0    0    -1  
$EndComp
$Comp
L C C21
U 1 1
P 4600 7150
F 0 "C21" H 4650 7250 50  0000 L CNN
F 1 "0.33uF" H 4650 7050 50  0000 L CNN
	1    4600 7150
	1    0    0    -1  
$EndComp
$Comp
L C C20
U 1 1
P 4600 6750
F 0 "C20" H 4650 6850 50  0000 L CNN
F 1 "0.22uF" H 4650 6650 50  0000 L CNN
	1    4600 6750
	1    0    0    -1  
$EndComp
$Comp
L R R13
U 1 1
P 4950 6550
F 0 "R13" V 5030 6550 50  0000 C CNN
F 1 "1k" V 4950 6550 50  0000 C CNN
	1    4950 6550
	0    1    1    0   
$EndComp
$Comp
L MPX4100A U6
U 1 1
P 6200 7050
F 0 "U6" H 6200 7550 70  0000 C CNN
F 1 "MPX4100AP" H 6200 6750 70  0000 C CNN
	1    6200 7050
	1    0    0    -1  
$EndComp
Text HLabel 4150 1300 2    40   BiDi ~ 0
Crank-IN+
Text HLabel 1700 5200 0    40   BiDi ~ 0
IGN-Advance-Signal
Text HLabel 1700 5400 0    40   Output ~ 0
IGN-Advance
Text HLabel 1600 7100 0    40   Input ~ 0
5vdc-switched
NoConn ~ 3600 5650
$Comp
L R R14
U 1 1
P 2000 5300
F 0 "R14" V 2080 5300 50  0000 C CNN
F 1 "1k" V 2000 5300 50  0000 C CNN
	1    2000 5300
	0    -1   -1   0   
$EndComp
$Comp
L R R15
U 1 1
P 2000 5500
F 0 "R15" V 2080 5500 50  0000 C CNN
F 1 "470" V 2000 5500 50  0000 C CNN
	1    2000 5500
	0    -1   -1   0   
$EndComp
$Comp
L 74LS86_FREEEMS U5
U 1 1
P 2950 5650
F 0 "U5" H 2700 5250 50  0000 C CNN
F 1 "74LS86" H 2950 6050 40  0000 C CNN
	1    2950 5650
	1    0    0    -1  
$EndComp
$EndSCHEMATC
